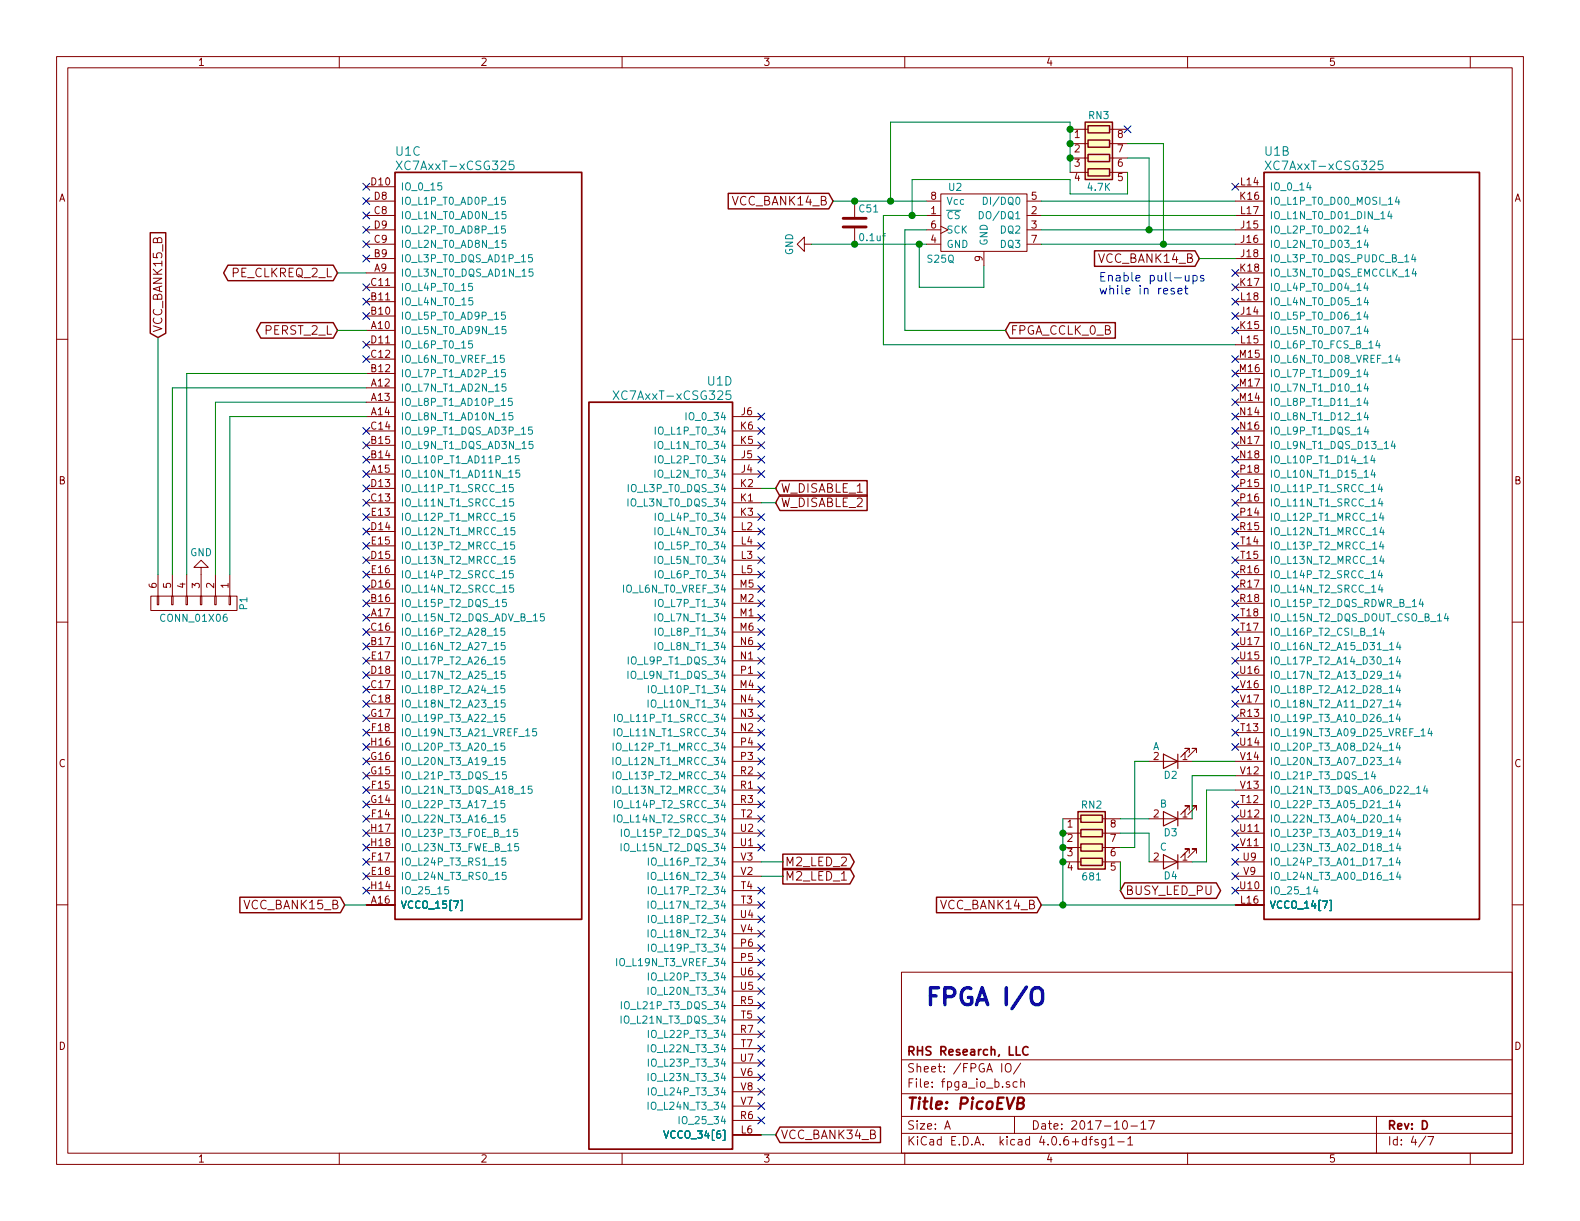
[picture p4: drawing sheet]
EESchema Schematic File Version 2
LIBS:power
LIBS:device
LIBS:transistors
LIBS:conn
LIBS:linear
LIBS:regul
LIBS:74xx
LIBS:cmos4000
LIBS:adc-dac
LIBS:memory
LIBS:xilinx
LIBS:microcontrollers
LIBS:dsp
LIBS:microchip
LIBS:analog_switches
LIBS:motorola
LIBS:texas
LIBS:intel
LIBS:audio
LIBS:interface
LIBS:digital-audio
LIBS:philips
LIBS:display
LIBS:cypress
LIBS:siliconi
LIBS:opto
LIBS:atmel
LIBS:contrib
LIBS:valves
LIBS:Zilog
LIBS:zetex
LIBS:Xicor
LIBS:Worldsemi
LIBS:wiznet
LIBS:video
LIBS:ttl_ieee
LIBS:transf
LIBS:switches
LIBS:supertex
LIBS:stm32
LIBS:stm8
LIBS:silabs
LIBS:sensors
LIBS:rfcom
LIBS:relays
LIBS:references
LIBS:pspice
LIBS:Power_Management
LIBS:powerint
LIBS:Oscillators
LIBS:onsemi
LIBS:nxp_armmcu
LIBS:nordicsemi
LIBS:msp430
LIBS:motors
LIBS:motor_drivers
LIBS:microchip_pic32mcu
LIBS:microchip_pic18mcu
LIBS:microchip_pic16mcu
LIBS:microchip_pic12mcu
LIBS:microchip_pic10mcu
LIBS:microchip_dspic33dsc
LIBS:mechanical
LIBS:maxim
LIBS:logo
LIBS:Lattice
LIBS:ir
LIBS:hc11
LIBS:graphic
LIBS:gennum
LIBS:ftdi
LIBS:ESD_Protection
LIBS:elec-unifil
LIBS:diode
LIBS:dc-dc
LIBS:cmos_ieee
LIBS:brooktre
LIBS:bosch
LIBS:bbd
LIBS:battery_management
LIBS:analog_devices
LIBS:Altera
LIBS:allegro
LIBS:actel
LIBS:ac-dc
LIBS:74xgxx
LIBS:xc7a50t-bga325
LIBS:MAX1589A
LIBS:MIC47050
LIBS:TS3L110
LIBS:W25Q
LIBS:93LC46B-SOT23
LIBS:m2-board
LIBS:ft2232-fixed
LIBS:tps82084
LIBS:PicoEVB-cache
EELAYER 25 0
EELAYER END
$Descr A 11000 8500
encoding utf-8
Sheet 4 7
Title "PicoEVB"
Date "2017-10-17"
Rev "D"
Comp "RHS Research, LLC"
Comment1 ""
Comment2 ""
Comment3 ""
Comment4 ""
$EndDescr
$Comp
L xc7a50tcsg325 U1
U 4 1
P 5300 2900
F 0 "U1" H 5500 3150 60  0000 L CNN
F 1 "XC7AxxT-xCSG325" H 5500 3050 60  0000 L CNN
F 2 "" H 5300 2900 60  0001 C CNN
F 3 "" H 5300 2900 60  0001 C CNN
	4    5300 2900
	-1   0    0    -1  
$EndComp
$Comp
L xc7a50tcsg325 U1
U 3 1
P 2550 1300
F 0 "U1" H 2750 1550 60  0000 L CNN
F 1 "XC7AxxT-xCSG325" H 2750 1450 60  0000 L CNN
F 2 "" H 2550 1300 60  0001 C CNN
F 3 "" H 2550 1300 60  0001 C CNN
	3    2550 1300
	1    0    0    -1  
$EndComp
$Comp
L xc7a50tcsg325 U1
U 2 1
P 8600 1300
F 0 "U1" H 8800 1550 60  0000 L CNN
F 1 "XC7AxxT-xCSG325" H 8800 1450 60  0000 L CNN
F 2 "" H 8600 1300 60  0001 C CNN
F 3 "" H 8600 1300 60  0001 C CNN
	2    8600 1300
	1    0    0    -1  
$EndComp
NoConn ~ 8600 1900
Text GLabel 7250 6300 0    60   Input ~ 0
VCC_BANK14_B
Text GLabel 5400 7900 2    60   Input ~ 0
VCC_BANK34_B
Text GLabel 2400 6300 0    60   Input ~ 0
VCC_BANK15_B
Text GLabel 5800 1400 0    60   Input ~ 0
VCC_BANK14_B
$Comp
L GND #PWR023
U 1 1
P 5650 1700
F 0 "#PWR023" H 5650 1450 50  0001 C CNN
F 1 "GND" H 5650 1550 50  0000 C CNN
F 2 "" H 5650 1700 50  0000 C CNN
F 3 "" H 5650 1700 50  0000 C CNN
	1    5650 1700
	0    1    1    0   
$EndComp
$Comp
L C C51
U 1 1
P 5950 1550
F 0 "C51" H 5975 1650 50  0000 L CNN
F 1 "0.1uf" H 5975 1450 50  0000 L CNN
F 2 "SMT:c_0201_least" H 5988 1400 50  0001 C CNN
F 3 "~" H 5950 1550 50  0000 C CNN
F 4 "cc0201krx5r5bb104" H 5950 1550 60  0001 C CNN "MPN"
F 5 "~" H 5950 1550 60  0001 C CNN "MFG"
	1    5950 1550
	1    0    0    -1  
$EndComp
NoConn ~ 8600 1300
NoConn ~ 8600 2000
NoConn ~ 8600 2100
NoConn ~ 8600 2200
NoConn ~ 8600 2300
NoConn ~ 8600 2500
NoConn ~ 8600 2600
NoConn ~ 8600 2700
NoConn ~ 8600 2800
NoConn ~ 8600 2900
NoConn ~ 8600 3000
NoConn ~ 8600 3100
NoConn ~ 8600 3200
NoConn ~ 8600 3300
NoConn ~ 8600 3400
NoConn ~ 8600 3500
NoConn ~ 8600 3600
NoConn ~ 8600 3700
NoConn ~ 8600 3800
NoConn ~ 8600 3900
NoConn ~ 8600 4000
NoConn ~ 8600 4200
NoConn ~ 8600 4300
NoConn ~ 8600 4400
NoConn ~ 8600 4700
NoConn ~ 8600 5000
NoConn ~ 8600 5100
NoConn ~ 8600 5200
NoConn ~ 8600 5600
NoConn ~ 8600 5800
NoConn ~ 8600 5900
NoConn ~ 8600 6100
NoConn ~ 8600 6200
NoConn ~ 2550 1300
NoConn ~ 2550 1400
NoConn ~ 2550 1500
NoConn ~ 2550 1600
NoConn ~ 2550 1700
NoConn ~ 2550 1800
NoConn ~ 2550 2000
NoConn ~ 2550 2100
NoConn ~ 2550 2200
NoConn ~ 2550 2400
NoConn ~ 2550 2500
NoConn ~ 2550 3000
NoConn ~ 2550 3100
NoConn ~ 2550 3200
NoConn ~ 2550 3300
NoConn ~ 2550 3400
NoConn ~ 2550 3500
NoConn ~ 2550 3600
NoConn ~ 2550 3700
NoConn ~ 2550 3800
NoConn ~ 2550 3900
NoConn ~ 2550 4000
NoConn ~ 2550 4100
NoConn ~ 2550 4200
NoConn ~ 2550 4300
NoConn ~ 2550 4400
NoConn ~ 2550 4500
NoConn ~ 2550 4600
NoConn ~ 2550 4700
NoConn ~ 2550 4800
NoConn ~ 2550 4900
NoConn ~ 2550 5000
NoConn ~ 2550 5100
NoConn ~ 2550 5200
NoConn ~ 2550 5300
NoConn ~ 2550 5400
NoConn ~ 2550 5500
NoConn ~ 2550 5600
NoConn ~ 2550 5700
NoConn ~ 2550 5800
NoConn ~ 2550 5900
NoConn ~ 2550 6000
NoConn ~ 2550 6100
NoConn ~ 2550 6200
NoConn ~ 5300 2900
NoConn ~ 5300 3000
NoConn ~ 5300 3100
NoConn ~ 5300 3200
NoConn ~ 5300 3300
NoConn ~ 5300 3600
NoConn ~ 5300 3700
NoConn ~ 5300 3800
NoConn ~ 5300 3900
NoConn ~ 5300 4000
NoConn ~ 5300 4100
NoConn ~ 5300 4200
NoConn ~ 5300 4400
NoConn ~ 5300 4700
NoConn ~ 5300 4800
NoConn ~ 5300 4900
NoConn ~ 5300 5000
NoConn ~ 5300 5100
NoConn ~ 5300 5200
NoConn ~ 5300 5300
NoConn ~ 5300 5400
NoConn ~ 5300 5500
NoConn ~ 5300 5600
NoConn ~ 5300 5700
NoConn ~ 5300 5800
NoConn ~ 5300 5900
NoConn ~ 5300 6200
NoConn ~ 5300 6300
NoConn ~ 5300 6400
NoConn ~ 5300 6500
NoConn ~ 5300 6600
NoConn ~ 5300 6700
NoConn ~ 5300 6800
NoConn ~ 5300 7000
NoConn ~ 5300 7100
NoConn ~ 5300 7200
NoConn ~ 5300 7400
NoConn ~ 5300 7500
NoConn ~ 5300 7700
NoConn ~ 5300 7800
$Comp
L W25Q U2
U 1 1
P 6750 1400
F 0 "U2" H 6600 1500 50  0000 L CNN
F 1 "S25Q" H 6450 1000 50  0000 L CNN
F 2 "Housings_SOIC:SOIC-8_3.9x4.9mm_Pitch1.27mm" H 6400 1350 50  0001 C CNN
F 3 "~" H 6400 1350 50  0000 C CNN
F 4 "~" H 6400 1350 60  0001 C CNN "MFG"
F 5 "S25FL032P0XNFI011" H 6400 1350 60  0001 C CNN "MPN"
	1    6750 1400
	1    0    0    -1  
$EndComp
Text GLabel 7000 2300 2    60   Input ~ 0
FPGA_CCLK_0_B
NoConn ~ 8600 4100
$Comp
L LED D4
U 1 1
P 8150 6000
F 0 "D4" H 8150 6100 50  0000 C CNN
F 1 "C" H 8200 5900 50  0000 C CNN
F 2 "LEDs:LED_0402" H 8150 6000 50  0001 C CNN
F 3 "~" H 8150 6000 50  0000 C CNN
F 4 "LNJ247W82RA" H 8150 6000 60  0001 C CNN "MPN"
F 5 "~" H 8150 6000 60  0001 C CNN "MFG"
	1    8150 6000
	-1   0    0    1   
$EndComp
$Comp
L LED D3
U 1 1
P 8150 5700
F 0 "D3" H 8150 5800 50  0000 C CNN
F 1 "B" H 8200 5600 50  0000 C CNN
F 2 "LEDs:LED_0402" H 8150 5700 50  0001 C CNN
F 3 "~" H 8150 5700 50  0000 C CNN
F 4 "LNJ247W82RA" H 8150 5700 60  0001 C CNN "MPN"
F 5 "~" H 8150 5700 60  0001 C CNN "MFG"
	1    8150 5700
	-1   0    0    1   
$EndComp
$Comp
L LED D2
U 1 1
P 8150 5300
F 0 "D2" H 8150 5400 50  0000 C CNN
F 1 "A" H 8250 5200 50  0000 C CNN
F 2 "LEDs:LED_0402" H 8150 5300 50  0001 C CNN
F 3 "~" H 8150 5300 50  0000 C CNN
F 4 "LNJ247W82RA" H 8150 5300 60  0001 C CNN "MPN"
F 5 "~" H 8150 5300 60  0001 C CNN "MFG"
	1    8150 5300
	-1   0    0    1   
$EndComp
NoConn ~ 8600 5700
NoConn ~ 8600 6000
Text GLabel 2350 1900 0    60   BiDi ~ 0
PE_CLKREQ_2_L
Text GLabel 2350 2300 0    60   BiDi ~ 0
PERST_2_L
NoConn ~ 8600 4500
NoConn ~ 8600 4600
NoConn ~ 5300 4500
NoConn ~ 5300 4300
NoConn ~ 5300 4600
NoConn ~ 5300 7600
NoConn ~ 5300 7300
NoConn ~ 5300 6900
Text GLabel 8350 1800 0    60   Input ~ 0
VCC_BANK14_B
Text Notes 7650 2050 0    60   ~ 0
Enable pull-ups\nwhile in reset
Text Notes 6450 7000 0    118  ~ 24
FPGA I/O
NoConn ~ 8600 4900
NoConn ~ 8600 4800
$Comp
L CONN_01X06 P1
U 1 1
P 1350 4200
F 0 "P1" H 1350 4550 50  0000 C CNN
F 1 "CONN_01X06" V 1450 4200 50  0000 C CNN
F 2 "conn:pico-ezmate-6" H 1500 3850 50  0001 C CNN
F 3 "~" H 1350 4200 50  0000 C CNN
F 4 "78171-5006" H 1350 4200 60  0001 C CNN "MPN"
F 5 "~" H 1350 4200 60  0001 C CNN "MFG"
	1    1350 4200
	0    1    1    0   
$EndComp
$Comp
L GND #PWR024
U 1 1
P 1400 4000
F 0 "#PWR024" H 1400 3750 50  0001 C CNN
F 1 "GND" H 1400 3850 50  0000 C CNN
F 2 "" H 1400 4000 50  0000 C CNN
F 3 "" H 1400 4000 50  0000 C CNN
	1    1400 4000
	-1   0    0    1   
$EndComp
Text GLabel 1100 2350 1    60   Input ~ 0
VCC_BANK15_B
Text GLabel 5400 3400 2    60   Input ~ 0
W_DISABLE_1
Text GLabel 5400 3500 2    60   Input ~ 0
W_DISABLE_2
Text GLabel 5450 6100 2    60   Output ~ 0
M2_LED_1
Text GLabel 5450 6000 2    60   Output ~ 0
M2_LED_2
Wire Wire Line
	7250 6300 8600 6300
Wire Wire Line
	2400 6300 2550 6300
Wire Wire Line
	5800 1400 6450 1400
Connection ~ 5950 1400
Wire Wire Line
	5650 1700 6450 1700
Connection ~ 5950 1700
Wire Wire Line
	6150 2400 8600 2400
Wire Wire Line
	6300 2300 6300 1600
Wire Wire Line
	6450 1500 6150 1500
Wire Wire Line
	6150 1500 6150 2400
Wire Wire Line
	7000 2300 6300 2300
Wire Wire Line
	8600 1400 7250 1400
Wire Wire Line
	8600 1500 7250 1500
Wire Wire Line
	8600 1600 7250 1600
Wire Wire Line
	8600 1700 7250 1700
Wire Wire Line
	8350 1800 8600 1800
Wire Wire Line
	6300 1600 6450 1600
Wire Wire Line
	8600 5300 8300 5300
Wire Wire Line
	8300 5400 8600 5400
Wire Wire Line
	8300 5400 8300 5700
Wire Wire Line
	8300 6000 8400 6000
Wire Wire Line
	8400 6000 8400 5500
Wire Wire Line
	8400 5500 8600 5500
Wire Wire Line
	2550 1900 2350 1900
Wire Wire Line
	2550 2300 2350 2300
Wire Wire Line
	6400 1700 6400 2000
Wire Wire Line
	6400 2000 6850 2000
Wire Wire Line
	6850 2000 6850 1850
Connection ~ 6400 1700
Wire Wire Line
	1600 2900 2550 2900
Wire Wire Line
	1600 2900 1600 4000
Wire Wire Line
	1500 2800 2550 2800
Wire Wire Line
	1500 2800 1500 4000
Wire Wire Line
	1300 2600 2550 2600
Wire Wire Line
	1300 2600 1300 4000
Wire Wire Line
	1200 2700 2550 2700
Wire Wire Line
	1200 2700 1200 4000
Wire Wire Line
	1100 2350 1100 4000
Wire Wire Line
	5400 7900 5300 7900
Wire Wire Line
	5300 3500 5400 3500
Wire Wire Line
	5300 3400 5400 3400
Wire Wire Line
	5450 6000 5300 6000
Wire Wire Line
	5450 6100 5300 6100
$Comp
L R_Pack04 RN2
U 1 1
P 7600 5900
F 0 "RN2" V 7300 5900 50  0000 C CNN
F 1 "681" V 7800 5900 50  0000 C CNN
F 2 "Resistors_SMD:R_Array_Convex_4x0402" V 7875 5900 50  0001 C CNN
F 3 "" H 7600 5900 50  0001 C CNN
F 4 "741X083681JP" V 7600 5900 60  0001 C CNN "MPN"
	1    7600 5900
	0    1    1    0   
$EndComp
Wire Wire Line
	7800 5700 8000 5700
Wire Wire Line
	7800 5800 8000 5800
Wire Wire Line
	8000 5800 8000 6000
Wire Wire Line
	7800 5900 7900 5900
Wire Wire Line
	7900 5900 7900 5300
Wire Wire Line
	7900 5300 8000 5300
Wire Wire Line
	7400 5700 7400 6300
Connection ~ 7400 6300
Connection ~ 7400 5800
Connection ~ 7400 5900
Connection ~ 7400 6000
Text GLabel 7800 6200 2    60   BiDi ~ 0
BUSY_LED_PU
Wire Wire Line
	7800 6000 7800 6200
$Comp
L R_Pack04 RN3
U 1 1
P 7650 1100
F 0 "RN3" V 7350 1100 50  0000 C CNN
F 1 "4.7K" V 7850 1100 50  0000 C CNN
F 2 "Resistors_SMD:R_Array_Convex_4x0402" V 7925 1100 50  0001 C CNN
F 3 "" H 7650 1100 50  0001 C CNN
F 4 "741X083472JP" V 7650 1100 60  0001 C CNN "MPN"
	1    7650 1100
	0    1    1    0   
$EndComp
Wire Wire Line
	6200 1400 6200 850 
Wire Wire Line
	6200 850  7450 850 
Wire Wire Line
	7450 850  7450 1200
Connection ~ 6200 1400
Connection ~ 7450 900 
Connection ~ 7450 1000
Connection ~ 7450 1100
Wire Wire Line
	6350 1500 6350 1250
Wire Wire Line
	6350 1250 7450 1250
Wire Wire Line
	7450 1250 7450 1350
Wire Wire Line
	7450 1350 7850 1350
Wire Wire Line
	7850 1350 7850 1200
Connection ~ 6350 1500
Wire Wire Line
	7850 1100 8000 1100
Wire Wire Line
	8000 1100 8000 1600
Connection ~ 8000 1600
Wire Wire Line
	7850 1000 8100 1000
Wire Wire Line
	8100 1000 8100 1700
Connection ~ 8100 1700
NoConn ~ 7850 900 
$EndSCHEMATC
